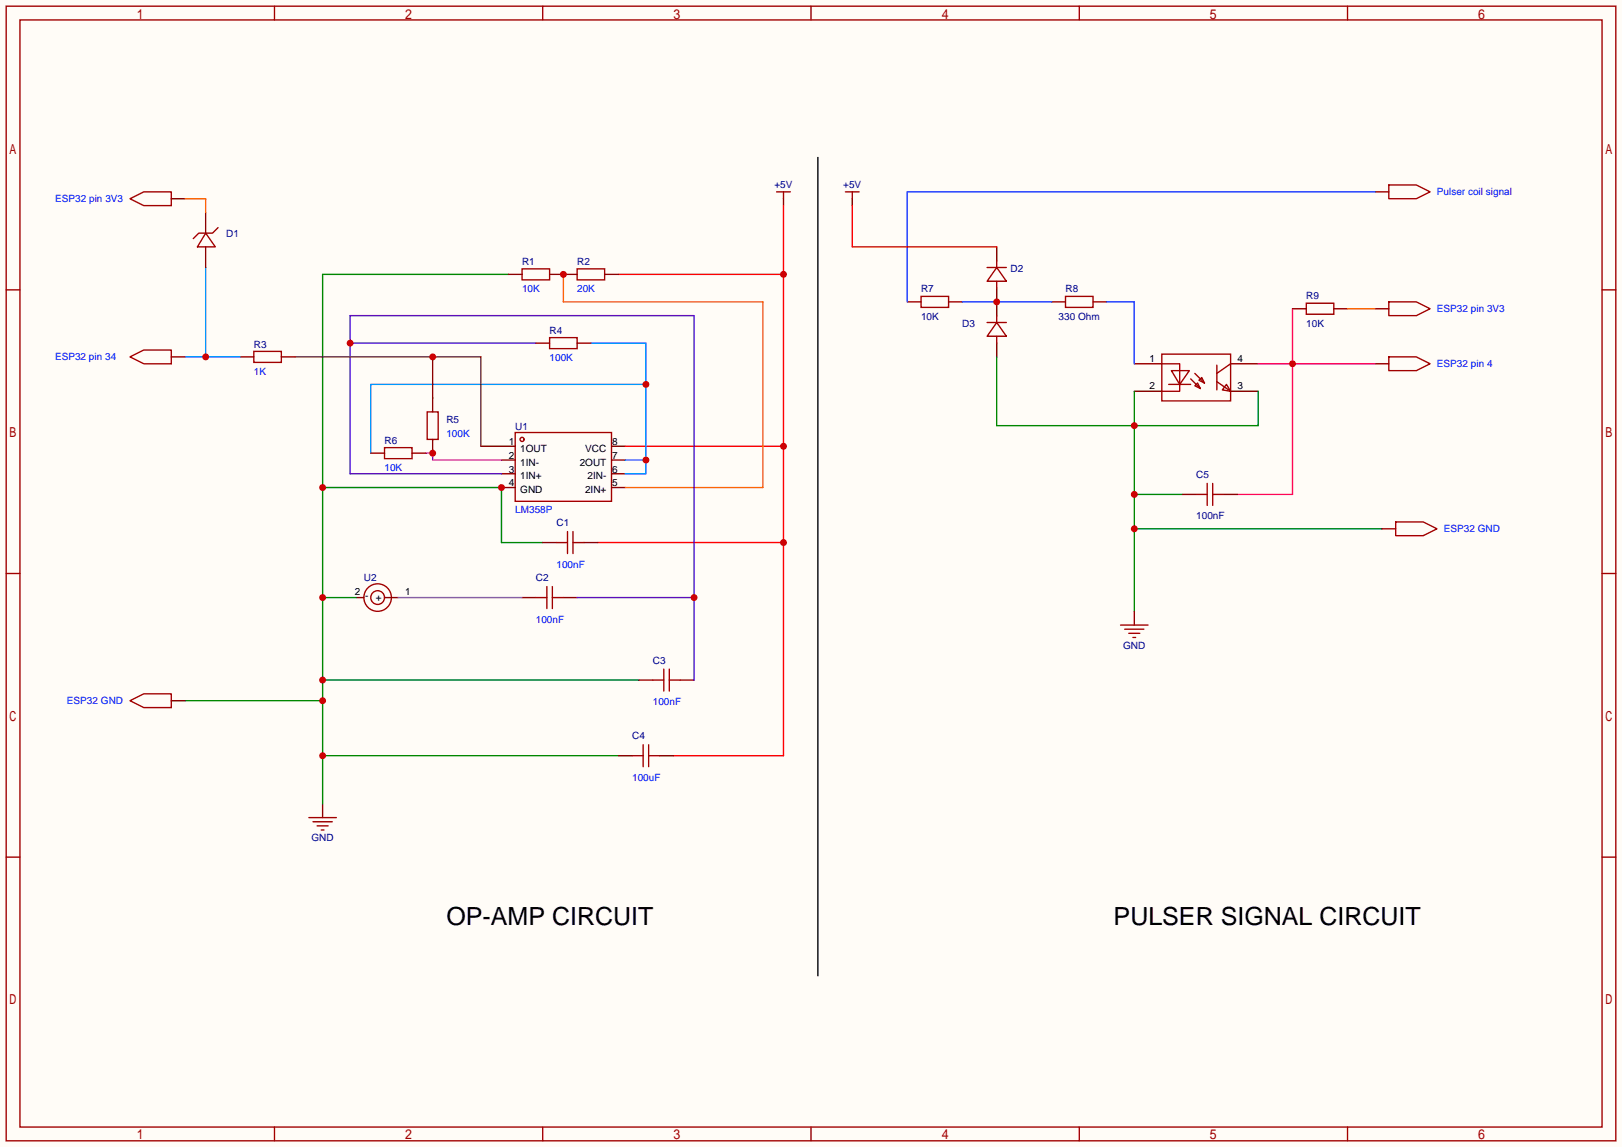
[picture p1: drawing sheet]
<svg xmlns="http://www.w3.org/2000/svg" width="299mm" height="212mm" viewBox="0 0 299 212" stroke-linecap="round" stroke-linejoin="round" font-family="sans-serif">
<path d="M0 0h299.5v211.8h-299.5z" fill="#fffcf7"/>
<g fill="none" stroke="#a10000" stroke-width=".25">
<path d="M1.1 1.1h297.2v209.6h-297.2zM3.7 3.7h292.1v204.5h-292.1zM50.7 1.1v2.6M100.2 1.1v2.6M149.7 1.1v2.6M199.3 1.1v2.6M248.8 1.1v2.6M143.4 35.4h2.5M144.7 35.4v1.3M1.1 53.5h2.6M295.8 53.5h2.5M95.1 79.9h17.8v12.7h-17.8z"/>
<path d="M1.1 105.9h2.6M295.8 105.9h2.5M1.1 158.3h2.6M57 151h5.1M57.8 151.8h3.5M58.5 152.5h2.1M59.3 153.3h.5M295.8 158.3h2.5M50.7 208.2v2.5M100.2 208.2v2.5M149.7 208.2v2.5M199.3 208.2v2.5"/>
<path d="M248.8 208.2v2.5"/>
<circle cx="96.4" cy="81.2" r=".38"/>
</g>
<path d="M144.7 36.7v1.3M92.6 82.4h2.5M92.6 85h2.5M92.6 87.5h2.5M92.6 90h2.5M112.9 82.4h2.5M112.9 85h2.5M112.9 87.5h2.5M112.9 90h2.5M59.6 148.5v2.5" fill="none" stroke="#870000" stroke-width=".25"/>
<path d="M144.7 38v101.6h-20.4M114.2 50.7h30.5M115.4 82.4h29.3M110.4 100.2h34.3" fill="none" stroke="#f00" stroke-width=".25"/>
<g fill="#c00">
<circle cx="144.7" cy="50.7" r=".63"/>
<circle cx="144.7" cy="82.4" r=".63"/>
<circle cx="144.7" cy="100.2" r=".63"/>
</g>
<path d="M93.9 50.7h-34.3v97.8M59.6 90h33v10.2h7.6M59.6 110.4h6.3M34.2 129.4h25.4M59.6 125.6h58.4M59.6 139.6h54.6" fill="none" stroke="#008700" stroke-width=".25"/>
<g fill="#c00">
<circle cx="59.6" cy="90" r=".63"/>
<circle cx="92.6" cy="90" r=".63"/>
<circle cx="59.6" cy="110.4" r=".63"/>
<circle cx="59.6" cy="125.6" r=".63"/>
<circle cx="59.6" cy="129.4" r=".63"/>
<circle cx="59.6" cy="139.6" r=".63"/>
</g>
<path d="M93.9 50.7h2.5M101.5 50.7h5.1M111.6 50.7h2.6M100.2 100.2h2.5M107.8 100.2h2.6" fill="none" stroke="#870000" stroke-width=".25"/>
<path d="M96.4 49.7h5.1v2h-5.1zM106.6 49.7h5v2h-5zM104.8 98.2v4M105.8 98.2v4M102.7 100.2h2.1M105.8 100.2h2" fill="none" stroke="#a10000" stroke-width=".25"/>
<path d="M104 50.7v5.1h36.8v34.2h-25.4" fill="none" stroke="#f60" stroke-width=".25"/>
<circle cx="104" cy="50.7" r=".63" fill="#c00"/>
<path d="M109.1 63.4h10.2v24.1h-3.9M119.3 71h-50.8v12.7M115.4 85h3.9" fill="none" stroke="#09f" stroke-width=".25"/>
<g fill="#c00">
<circle cx="119.3" cy="71" r=".63"/>
<circle cx="119.3" cy="85" r=".63"/>
</g>
<g fill="none" stroke="#a10000" stroke-width=".25">
<path d="M46.9 64.9h5v2h-5zM98.9 110.4h2.1M101 108.3v4.1M102 108.3v4.1M102 110.4h2M120.5 125.6h2.1M122.6 123.6v4M123.6 123.6v4M123.6 125.6h2"/>
<circle cx="69.7" cy="110.4" r="2.54"/>
<circle cx="69.7" cy="110.4" r="1.27"/>
</g>
<path d="M44.3 65.9h2.6M51.9 65.9h2.6M65.9 110.4h1.3M71 110.4h2.5M96.4 110.4h2.5M104 110.4h2.6M118 125.6h2.5M125.6 125.6h2.5" fill="none" stroke="#870000" stroke-width=".25"/>
<path d="M73.5 110.4h22.9" fill="none" stroke="#939" stroke-width=".25"/>
<path d="M64.6 63.4h34.3M92.6 87.5h-28v-29.2h63.5v67.3M106.6 110.4h21.5" fill="none" stroke="#60c" stroke-width=".25"/>
<g fill="#c00">
<circle cx="128.1" cy="110.4" r=".63"/>
<circle cx="64.6" cy="63.4" r=".63"/>
</g>
<path d="M38 49.4v16.5M34.2 65.9h10.1" fill="none" stroke="#09f" stroke-width=".25"/>
<circle cx="38" cy="65.9" r=".63" fill="#c00"/>
<path d="M78.6 83.7h1.3v1.3h12.7" fill="none" stroke="#c0c" stroke-width=".25"/>
<path d="M54.5 65.9h34.3v16.5h3.8M79.9 65.9v7.6" fill="none" stroke="#630" stroke-width=".25"/>
<circle cx="79.9" cy="65.9" r=".63" fill="#c00"/>
<path d="M24 65.9l2.5-1.3h5.1v2.6h-5.1zM78.9 76.1h2v5.1h-2zM101.5 62.4h5.1v2h-5.1z" fill="none" stroke="#a10000" stroke-width=".25"/>
<path d="M31.6 65.9h2.6M98.9 63.4h2.6M106.6 63.4h2.5M79.9 81.2v2.5" fill="none" stroke="#870000" stroke-width=".25"/>
<circle cx="79.9" cy="83.7" r=".63" fill="#c00"/>
<g fill="none" stroke="#870000" stroke-width=".25">
<path d="M31.6 36.7h2.6M38 39.2v3.9M38 45.6v3.8M167.5 55.8h2.6M175.1 55.8h2.6M184 45.6v2.5M184 53.2v5.1M194.2 55.8h2.5M201.8 55.8h2.5M79.9 73.5v2.6M184 63.4v2.5M209.4 67.2h5.1"/>
<path d="M209.4 72.3h5.1M227.2 67.2h5.1M227.2 72.3h5.1M68.5 83.7h2.5M76.1 83.7h2.5M31.6 129.4h2.6M114.2 139.6h2.5M121.8 139.6h2.5"/>
</g>
<g fill="none" stroke="#a10000" stroke-width=".25">
<path d="M24 36.7l2.5-1.3h5.1v2.6h-5.1zM38 43.1l1.8 2.5h-3.4zM40.3 42l-1.1 1.1h-2.5l-1 1M170.1 54.7h5v2.1h-5zM182.2 49.4h3.6M182.2 59.6h3.6M184 49.4l1.8 2.5h-3.6zM184 59.6l1.8 2.5h-3.6zM184 48.1v1.3M184 51.9v1.3M184 58.3v1.3M196.7 54.7h5.1v2.1h-5.1z"/>
<path d="M184 62.1v1.3M214.5 65.4h12.7v8.6h-12.7zM214.5 67.2h3.3v5.1h-3.3M215.8 71h4M216.3 68.5h3.3l-1.8 2.5zM219.8 70l1.8 1.8M220.6 71.2l.5-.5 .5 1.1zM220.6 69l1.8 1.7M221.4 70.2l.5-.5 .5 1zM224.7 70.5l2.5 1.8M224.7 67.4v4.6M226.4 71l.8 1.3-1.5-.3z"/>
<path d="M227.2 67.2l-2.5 1.8M71 82.7h5.1v2h-5.1zM24 129.4l2.5-1.3h5.1v2.6h-5.1zM116.7 139.6h2M118.7 137.5v4.1M119.8 137.5v4.1M119.8 139.6h2"/>
</g>
<path d="M34.2 36.7h3.8v2.5" fill="none" stroke="#f60" stroke-width=".25"/>
<path d="M177.7 55.8h16.5M204.3 55.8h5.1v11.4" fill="none" stroke="#03f" stroke-width=".25"/>
<circle cx="184" cy="55.8" r=".63" fill="#c00"/>
<path d="M253.9 35.4h2.5" fill="none" stroke="#870000" stroke-width=".25"/>
<path d="M256.4 34.2h5.1l2.5 1.2-2.5 1.3h-5.1z" fill="none" stroke="#a10000" stroke-width=".25"/>
<path d="M253.9 35.4h-86.4v20.4" fill="none" stroke="#03f" stroke-width=".25"/>
<path d="M184 65.9v12.7h48.3v-6.3M209.4 72.3v40.6M209.4 91.3h8.9M209.4 97.7h45.7" fill="none" stroke="#008700" stroke-width=".25"/>
<g fill="#c00">
<circle cx="209.4" cy="78.6" r=".63"/>
<circle cx="209.4" cy="91.3" r=".63"/>
<circle cx="209.4" cy="97.7" r=".63"/>
</g>
<path d="M253.9 67.2h2.5M209.4 112.9v2.5" fill="none" stroke="#870000" stroke-width=".25"/>
<path d="M256.4 65.9h5.1l2.5 1.3-2.5 1.3h-5.1zM206.9 115.4h5.1M207.6 116.2h3.6M208.4 117h2M209.2 117.7h.5" fill="none" stroke="#a10000" stroke-width=".25"/>
<path d="M238.6 57v34.3h-10.1M232.3 67.2h21.6" fill="none" stroke="#f09" stroke-width=".25"/>
<circle cx="238.6" cy="67.2" r=".63" fill="#c00"/>
<path d="M156.1 35.4h2.5M157.4 35.4v1.3M241.2 56h5.1v2h-5.1zM256.4 55.8h5.1l2.5 1.2-2.5 1.3h-5.1zM220.9 91.3h2M222.9 89.3v4M223.9 89.3v4M223.9 91.3h2M257.7 96.4h5.1l2.5 1.3-2.5 1.2h-5.1z" fill="none" stroke="#a10000" stroke-width=".25"/>
<path d="M157.4 36.7v1.3M238.6 57h2.6M246.3 57h2.5M253.9 57h2.5M218.3 91.3h2.6M225.9 91.3h2.6M255.1 97.7h2.6" fill="none" stroke="#870000" stroke-width=".25"/>
<path d="M248.8 57h5.1" fill="none" stroke="#f60" stroke-width=".25"/>
<path d="M157.4 38v7.6h26.6" fill="none" stroke="#f00" stroke-width=".25"/>
<path d="M151 29.1v151.1" fill="none" stroke="#000" stroke-width=".25"/>
<g font-size="4.6">
<text x="82.4" y="170.9">OP-AMP CIRCUIT</text>
<text x="205.6" y="170.9">PULSER SIGNAL CIRCUIT</text>
</g>
<g font-size="1.8" fill="#000080">
<text x="143" y="34.7">+5V</text>
<text x="155.7" y="34.7">+5V</text>
<text x="41.8" y="43.9">D1</text>
<text x="96.4" y="48.9">R1</text>
<text x="106.6" y="48.9">R2</text>
<text x="186.6" y="50.2">D2</text>
<text x="170.1" y="54">R7</text>
<text x="170.1" y="59.1">10K</text>
<text x="195.5" y="59.1">330 Ohm</text>
<text x="196.7" y="54">R8</text>
<text x="241.2" y="55.3">R9</text>
<text x="46.9" y="64.2">R3</text>
<text x="101.5" y="61.6">R4</text>
<text x="177.7" y="60.4">D3</text>
<text x="241.2" y="60.4">10K</text>
<text x="71" y="82">R6</text>
<text x="82.4" y="78.2">R5</text>
<text x="95.1" y="79.4">U1</text>
<text x="220.9" y="88.3">C5</text>
<text x="220.9" y="95.9">100nF</text>
<text x="102.7" y="97.2">C1</text>
<text x="67.2" y="107.4">U2</text>
<text x="98.9" y="107.4">C2</text>
<text x="207.4" y="119.8">GND</text>
<text x="120.5" y="122.6">C3</text>
<text x="116.7" y="136.6">C4</text>
<text x="57.5" y="155.4">GND</text>
</g>
<g font-size="1.8" fill="#00f">
<text x="265.3" y="36">Pulser coil signal</text>
<text x="10.2" y="37.3">ESP32 pin 3V3</text>
<text x="96.4" y="54">10K</text>
<text x="106.6" y="54">20K</text>
<text x="265.3" y="57.6">ESP32 pin 3V3</text>
<text x="10.2" y="66.5">ESP32 pin 34</text>
<text x="46.9" y="69.3">1K</text>
<text x="101.5" y="66.7">100K</text>
<text x="265.3" y="67.7">ESP32 pin 4</text>
<text x="82.4" y="80.7">100K</text>
<text x="71" y="87">10K</text>
<text x="95.1" y="94.7">LM358P</text>
<text x="266.6" y="98.2">ESP32 GND</text>
<text x="102.7" y="104.8">100nF</text>
<text x="98.9" y="115">100nF</text>
<text x="12.4" y="130">ESP32 GND</text>
<text x="120.5" y="130.2">100nF</text>
<text x="116.7" y="144.2">100uF</text>
</g>
<g font-size="1.8">
<text x="212.2" y="66.8">1</text>
<text x="212.2" y="71.9">2</text>
<text x="228.5" y="71.9">3</text>
<text x="228.5" y="66.8">4</text>
<text x="94" y="82.2">1</text>
<text x="96.1" y="83.5">1OUT</text>
<text x="108.1" y="83.5">VCC</text>
<text x="113" y="82.2">8</text>
<text x="94" y="84.7">2</text>
<text x="94" y="87.3">3</text>
<text x="94" y="89.8">4</text>
<text x="96.1" y="86">1IN-</text>
<text x="96.1" y="88.5">1IN+</text>
<text x="107" y="86">2OUT</text>
<text x="108.5" y="88.5">2IN-</text>
<text x="113" y="89.8">5</text>
<text x="113" y="87.3">6</text>
<text x="113" y="84.7">7</text>
<text x="96.1" y="91.1">GND</text>
<text x="108" y="91.1">2IN+</text>
<text x="65.5" y="109.9">2</text>
<text x="67.4" y="110.7">-</text>
<text x="69.4" y="110.9">+</text>
<text x="74.8" y="109.9">1</text>
</g>
</svg>
